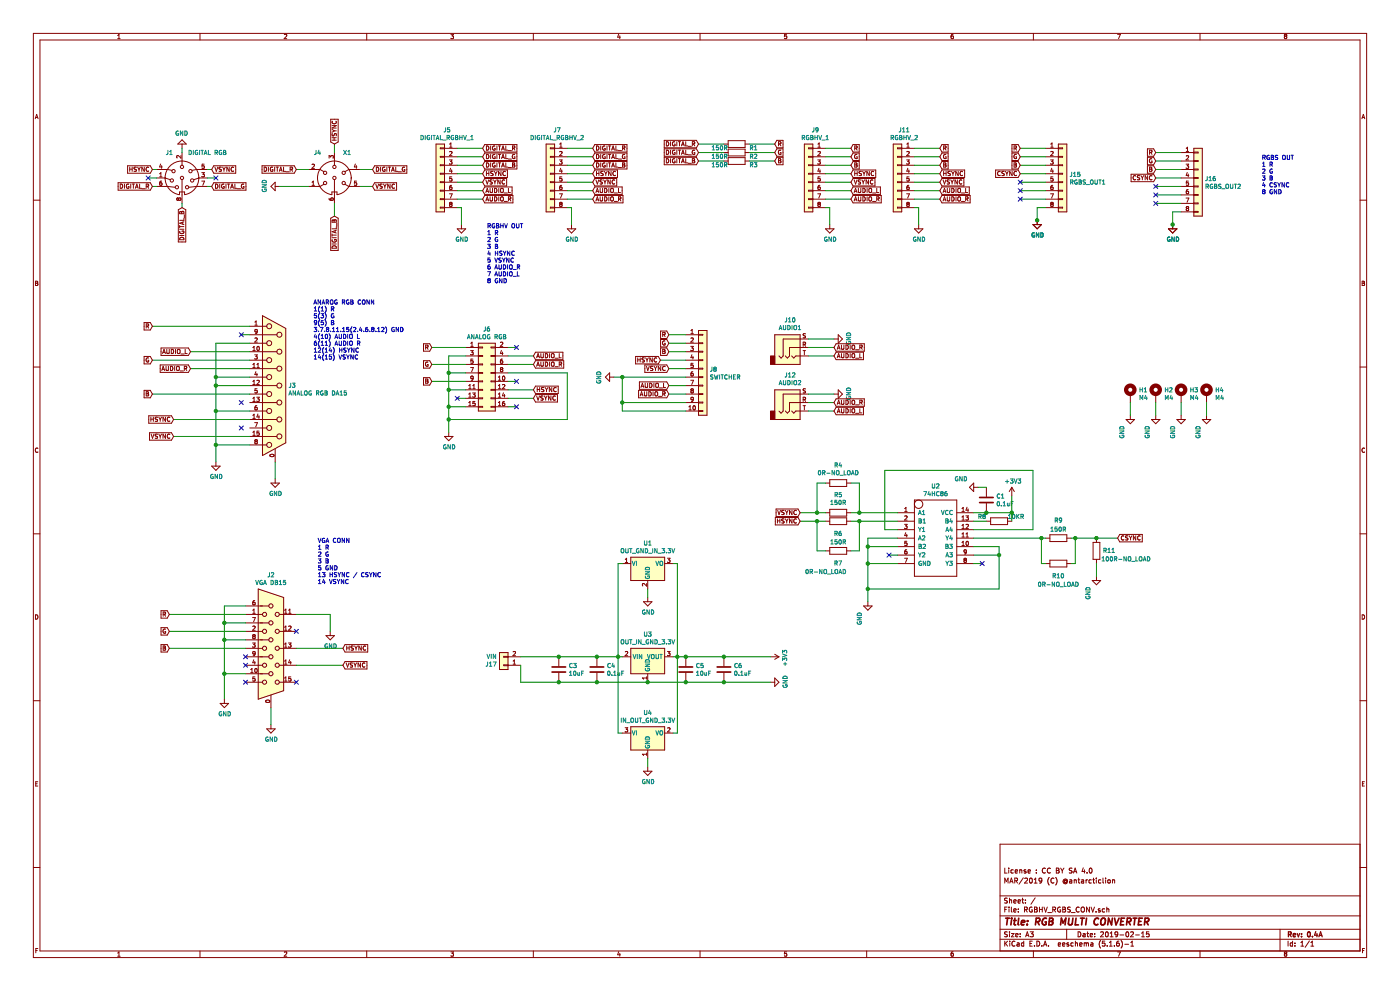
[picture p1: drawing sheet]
EESchema Schematic File Version 4
EELAYER 30 0
EELAYER END
$Descr A3 16535 11693
encoding utf-8
Sheet 1 1
Title "RGB MULTI CONVERTER"
Date "2019-02-15"
Rev "0.4A"
Comp ""
Comment1 "MAR/2019 (C) @antarcticlion"
Comment2 "License : CC BY SA 4.0"
Comment3 ""
Comment4 ""
$EndDescr
$Comp
L Connector_Generic:Conn_01x08 J5
U 1 1
P 5200 2050
F 0 "J5" H 5120 2567 50  0000 C CNN
F 1 "DIGITAL_RGBHV_1" H 5120 2476 50  0000 C CNN
F 2 "Connector_JST:JST_XH_B8B-XH-A_1x08_P2.50mm_Vertical" H 5200 2050 50  0001 C CNN
F 3 "~" H 5200 2050 50  0001 C CNN
	1    5200 2050
	-1   0    0    -1  
$EndComp
Text Notes 5750 3350 0    50   ~ 0
RGBHV OUT\n1 R\n2 G\n3 B\n4 HSYNC\n5 VSYNC\n6 AUDIO_R\n7 AUDIO_L\n8 GND
$Comp
L power:GND #PWR09
U 1 1
P 5450 2650
F 0 "#PWR09" H 5450 2400 50  0001 C CNN
F 1 "GND" H 5455 2477 50  0000 C CNN
F 2 "" H 5450 2650 50  0001 C CNN
F 3 "" H 5450 2650 50  0001 C CNN
	1    5450 2650
	1    0    0    -1  
$EndComp
$Comp
L power:GND #PWR021
U 1 1
P 12250 2600
F 0 "#PWR021" H 12250 2350 50  0001 C CNN
F 1 "GND" H 12255 2427 50  0000 C CNN
F 2 "" H 12250 2600 50  0001 C CNN
F 3 "" H 12250 2600 50  0001 C CNN
	1    12250 2600
	1    0    0    -1  
$EndComp
Wire Wire Line
	5400 2450 5450 2450
Wire Wire Line
	5450 2450 5450 2650
Wire Wire Line
	12350 2450 12250 2450
Wire Wire Line
	12250 2450 12250 2600
Text Notes 3750 6900 0    50   ~ 0
VGA CONN\n1 R\n2 G\n3 B\n5 GND\n13 HSYNC / CSYNC\n14 VSYNC
Text Notes 3700 4250 0    50   ~ 0
ANAROG RGB CONN\n1(1) R\n5(3) G\n9(5) B\n3.7.8.11.15(2.4.6.8.12) GND\n4(10) AUDIO L\n6(11) AUDIO R\n12(14) HSYNC\n14(15) VSYNC
NoConn ~ 5400 4700
NoConn ~ 6100 4800
NoConn ~ 6100 4500
NoConn ~ 6100 4100
$Comp
L Connector_Generic:Conn_02x08_Odd_Even J6
U 1 1
P 5700 4400
F 0 "J6" H 5750 4917 50  0000 C CNN
F 1 "ANALOG RGB" H 5750 4826 50  0000 C CNN
F 2 "Connector_IDC:IDC-Header_2x08_P2.54mm_Vertical" H 5700 4400 50  0001 C CNN
F 3 "~" H 5700 4400 50  0001 C CNN
	1    5700 4400
	1    0    0    -1  
$EndComp
$Comp
L power:GND #PWR08
U 1 1
P 5300 5100
F 0 "#PWR08" H 5300 4850 50  0001 C CNN
F 1 "GND" H 5305 4927 50  0000 C CNN
F 2 "" H 5300 5100 50  0001 C CNN
F 3 "" H 5300 5100 50  0001 C CNN
	1    5300 5100
	1    0    0    -1  
$EndComp
Wire Wire Line
	5300 4400 5300 4600
Wire Wire Line
	5500 4400 5300 4400
Wire Wire Line
	5500 4600 5300 4600
Connection ~ 5300 4600
Wire Wire Line
	5300 4400 5300 4200
Wire Wire Line
	5300 4200 5500 4200
Connection ~ 5300 4400
Wire Wire Line
	5300 4600 5300 4800
$Comp
L Connector_Generic:Conn_01x02 J17
U 1 1
P 5950 7850
F 0 "J17" H 6030 7842 50  0000 L CNN
F 1 "VIN" H 6030 7751 50  0000 L CNN
F 2 "Connector_JST:JST_XH_S2B-XH-A_1x02_P2.50mm_Horizontal" H 5950 7850 50  0001 C CNN
F 3 "~" H 5950 7850 50  0001 C CNN
	1    5950 7850
	-1   0    0    1   
$EndComp
NoConn ~ 2900 8050
Wire Wire Line
	3200 8350 3200 8550
$Comp
L power:GND #PWR05
U 1 1
P 3200 8550
F 0 "#PWR05" H 3200 8300 50  0001 C CNN
F 1 "GND" H 3205 8377 50  0000 C CNN
F 2 "" H 3200 8550 50  0001 C CNN
F 3 "" H 3200 8550 50  0001 C CNN
	1    3200 8550
	1    0    0    -1  
$EndComp
NoConn ~ 3500 8050
NoConn ~ 3500 7450
NoConn ~ 2900 7750
NoConn ~ 2900 7850
Connection ~ 2650 7550
Wire Wire Line
	2900 7550 2650 7550
Wire Wire Line
	2650 7550 2650 7350
Wire Wire Line
	2650 7350 2650 7150
Connection ~ 2650 7350
Wire Wire Line
	2900 7350 2650 7350
Wire Wire Line
	2650 7150 2900 7150
Wire Wire Line
	3500 7250 3900 7250
Wire Wire Line
	3900 7250 3900 7450
$Comp
L power:GND #PWR07
U 1 1
P 3900 7450
F 0 "#PWR07" H 3900 7200 50  0001 C CNN
F 1 "GND" H 3905 7277 50  0000 C CNN
F 2 "" H 3900 7450 50  0001 C CNN
F 3 "" H 3900 7450 50  0001 C CNN
	1    3900 7450
	1    0    0    -1  
$EndComp
Wire Wire Line
	2650 7950 2650 8250
Wire Wire Line
	2650 7950 2650 7550
Connection ~ 2650 7950
Wire Wire Line
	2900 7950 2650 7950
$Comp
L power:GND #PWR03
U 1 1
P 2650 8250
F 0 "#PWR03" H 2650 8000 50  0001 C CNN
F 1 "GND" H 2655 8077 50  0000 C CNN
F 2 "" H 2650 8250 50  0001 C CNN
F 3 "" H 2650 8250 50  0001 C CNN
	1    2650 8250
	1    0    0    -1  
$EndComp
$Comp
L Connector:DB15_Female_HighDensity_MountingHoles J2
U 1 1
P 3200 7650
F 0 "J2" H 3200 8517 50  0000 C CNN
F 1 "VGA DB15" H 3200 8426 50  0000 C CNN
F 2 "ryuk_lib:DB_15F-VGA_L" H 2250 8050 50  0001 C CNN
F 3 " ~" H 2250 8050 50  0001 C CNN
	1    3200 7650
	1    0    0    -1  
$EndComp
Wire Wire Line
	6000 4600 6300 4600
Wire Wire Line
	6000 4700 6300 4700
Wire Wire Line
	5400 2050 5700 2050
Wire Wire Line
	5400 2150 5700 2150
Wire Wire Line
	5400 1950 5700 1950
Wire Wire Line
	5400 1850 5700 1850
Wire Wire Line
	5400 1750 5700 1750
Text GLabel 12050 2050 0    50   Input ~ 0
CSYNC
$Comp
L power:GND #PWR026
U 1 1
P 9100 8050
F 0 "#PWR026" H 9100 7800 50  0001 C CNN
F 1 "GND" H 9105 7877 50  0000 C CNN
F 2 "" H 9100 8050 50  0001 C CNN
F 3 "" H 9100 8050 50  0001 C CNN
	1    9100 8050
	0    -1   -1   0   
$EndComp
Text GLabel 6300 4600 2    50   Input ~ 0
HSYNC
Text GLabel 6300 4700 2    50   Input ~ 0
VSYNC
Text GLabel 5100 4300 0    50   Input ~ 0
G
Text GLabel 5100 4100 0    50   Input ~ 0
R
Text GLabel 5100 4500 0    50   Input ~ 0
B
Wire Wire Line
	5100 4100 5500 4100
Wire Wire Line
	5100 4300 5500 4300
Wire Wire Line
	5100 4500 5500 4500
Text GLabel 5700 1850 2    50   Input ~ 0
DIGITAL_G
Text GLabel 5700 1750 2    50   Input ~ 0
DIGITAL_R
Text GLabel 5700 1950 2    50   Input ~ 0
DIGITAL_B
Text GLabel 5700 2050 2    50   Input ~ 0
HSYNC
Text GLabel 5700 2150 2    50   Input ~ 0
VSYNC
Text GLabel 2000 7250 0    50   Input ~ 0
R
Text GLabel 2000 7450 0    50   Input ~ 0
G
Text GLabel 2000 7650 0    50   Input ~ 0
B
Wire Wire Line
	2000 7650 2900 7650
Wire Wire Line
	2000 7450 2900 7450
Wire Wire Line
	2000 7250 2900 7250
Text GLabel 12050 1850 0    50   Input ~ 0
G
Text GLabel 12050 1750 0    50   Input ~ 0
R
Text GLabel 12050 1950 0    50   Input ~ 0
B
Text GLabel 4050 7650 2    50   Input ~ 0
HSYNC
Text GLabel 4050 7850 2    50   Input ~ 0
VSYNC
Wire Wire Line
	3500 7650 4050 7650
Wire Wire Line
	4050 7850 3500 7850
$Comp
L Connector_Generic:Conn_01x08 J7
U 1 1
P 6500 2050
F 0 "J7" H 6420 2567 50  0000 C CNN
F 1 "DIGITAL_RGBHV_2" H 6420 2476 50  0000 C CNN
F 2 "Connector_JST:JST_XH_B8B-XH-A_1x08_P2.50mm_Vertical" H 6500 2050 50  0001 C CNN
F 3 "~" H 6500 2050 50  0001 C CNN
	1    6500 2050
	-1   0    0    -1  
$EndComp
Wire Wire Line
	6700 2050 7000 2050
Wire Wire Line
	6700 2150 7000 2150
Wire Wire Line
	6700 1950 7000 1950
Wire Wire Line
	6700 1850 7000 1850
Wire Wire Line
	6700 1750 7000 1750
Text GLabel 7000 1850 2    50   Input ~ 0
DIGITAL_G
Text GLabel 7000 1750 2    50   Input ~ 0
DIGITAL_R
Text GLabel 7000 1950 2    50   Input ~ 0
DIGITAL_B
Text GLabel 7000 2050 2    50   Input ~ 0
HSYNC
Text GLabel 7000 2150 2    50   Input ~ 0
VSYNC
$Comp
L Device:R R3
U 1 1
P 8700 1900
F 0 "R3" V 8650 1700 50  0000 C CNN
F 1 "150R" V 8650 2100 50  0000 C CNN
F 2 "Resistor_THT:R_Axial_DIN0207_L6.3mm_D2.5mm_P10.16mm_Horizontal" V 8630 1900 50  0001 C CNN
F 3 "~" H 8700 1900 50  0001 C CNN
	1    8700 1900
	0    -1   -1   0   
$EndComp
$Comp
L Device:R R2
U 1 1
P 8700 1800
F 0 "R2" V 8650 1600 50  0000 C CNN
F 1 "150R" V 8650 2000 50  0000 C CNN
F 2 "Resistor_THT:R_Axial_DIN0207_L6.3mm_D2.5mm_P10.16mm_Horizontal" V 8630 1800 50  0001 C CNN
F 3 "~" H 8700 1800 50  0001 C CNN
	1    8700 1800
	0    -1   -1   0   
$EndComp
$Comp
L Device:R R1
U 1 1
P 8700 1700
F 0 "R1" V 8650 1500 50  0000 C CNN
F 1 "150R" V 8650 1900 50  0000 C CNN
F 2 "Resistor_THT:R_Axial_DIN0207_L6.3mm_D2.5mm_P10.16mm_Horizontal" V 8630 1700 50  0001 C CNN
F 3 "~" H 8700 1700 50  0001 C CNN
	1    8700 1700
	0    -1   -1   0   
$EndComp
Wire Wire Line
	8850 1900 9150 1900
Wire Wire Line
	8850 1800 9150 1800
Wire Wire Line
	8850 1700 9150 1700
Text GLabel 9150 1800 2    50   Input ~ 0
G
Text GLabel 9150 1700 2    50   Input ~ 0
R
Text GLabel 9150 1900 2    50   Input ~ 0
B
Wire Wire Line
	8250 1900 8550 1900
Wire Wire Line
	8250 1800 8550 1800
Wire Wire Line
	8250 1700 8550 1700
Text GLabel 8250 1800 0    50   Input ~ 0
DIGITAL_G
Text GLabel 8250 1700 0    50   Input ~ 0
DIGITAL_R
Text GLabel 8250 1900 0    50   Input ~ 0
DIGITAL_B
$Comp
L power:GND #PWR011
U 1 1
P 6750 2650
F 0 "#PWR011" H 6750 2400 50  0001 C CNN
F 1 "GND" H 6755 2477 50  0000 C CNN
F 2 "" H 6750 2650 50  0001 C CNN
F 3 "" H 6750 2650 50  0001 C CNN
	1    6750 2650
	1    0    0    -1  
$EndComp
Wire Wire Line
	6700 2450 6750 2450
Wire Wire Line
	6750 2450 6750 2650
$Comp
L Connector_Generic:Conn_01x08 J9
U 1 1
P 9550 2050
F 0 "J9" H 9470 2567 50  0000 C CNN
F 1 "RGBHV_1" H 9470 2476 50  0000 C CNN
F 2 "Connector_JST:JST_XH_B8B-XH-A_1x08_P2.50mm_Vertical" H 9550 2050 50  0001 C CNN
F 3 "~" H 9550 2050 50  0001 C CNN
	1    9550 2050
	-1   0    0    -1  
$EndComp
Wire Wire Line
	9750 2050 10050 2050
Wire Wire Line
	9750 2150 10050 2150
Wire Wire Line
	9750 1950 10050 1950
Wire Wire Line
	9750 1850 10050 1850
Wire Wire Line
	9750 1750 10050 1750
Text GLabel 10050 1850 2    50   Input ~ 0
G
Text GLabel 10050 1750 2    50   Input ~ 0
R
Text GLabel 10050 1950 2    50   Input ~ 0
B
Text GLabel 10050 2050 2    50   Input ~ 0
HSYNC
Text GLabel 10050 2150 2    50   Input ~ 0
VSYNC
$Comp
L power:GND #PWR013
U 1 1
P 9800 2650
F 0 "#PWR013" H 9800 2400 50  0001 C CNN
F 1 "GND" H 9805 2477 50  0000 C CNN
F 2 "" H 9800 2650 50  0001 C CNN
F 3 "" H 9800 2650 50  0001 C CNN
	1    9800 2650
	1    0    0    -1  
$EndComp
Wire Wire Line
	9750 2450 9800 2450
Wire Wire Line
	9800 2450 9800 2650
$Comp
L Connector_Generic:Conn_01x08 J15
U 1 1
P 12550 2050
F 0 "J15" H 12630 2042 50  0000 L CNN
F 1 "RGBS_OUT1" H 12630 1951 50  0000 L CNN
F 2 "Connector_JST:JST_XH_B8B-XH-A_1x08_P2.50mm_Vertical" H 12550 2050 50  0001 C CNN
F 3 "~" H 12550 2050 50  0001 C CNN
	1    12550 2050
	1    0    0    -1  
$EndComp
$Comp
L power:GND #PWR020
U 1 1
P 12250 2600
F 0 "#PWR020" H 12250 2350 50  0001 C CNN
F 1 "GND" H 12255 2427 50  0000 C CNN
F 2 "" H 12250 2600 50  0001 C CNN
F 3 "" H 12250 2600 50  0001 C CNN
	1    12250 2600
	1    0    0    -1  
$EndComp
Text Notes 14900 2300 0    50   ~ 0
RGBS OUT\n1 R\n2 G\n3 B\n4 CSYNC\n8 GND
$Comp
L Connector:DIN-6 J4
U 1 1
P 3950 2100
F 0 "J4" H 3750 2400 50  0000 C CNN
F 1 "X1" H 4100 2400 50  0000 C CNN
F 2 "ryuk_lib:DIN_6_PCB" H 3950 2100 50  0001 C CNN
F 3 "http://www.mouser.com/ds/2/18/40_c091_abd_e-75918.pdf" H 3950 2100 50  0001 C CNN
	1    3950 2100
	1    0    0    -1  
$EndComp
$Comp
L Connector:DIN-8 J1
U 1 1
P 2150 2100
F 0 "J1" H 2000 2400 50  0000 C CNN
F 1 "DIGITAL RGB" H 2450 2400 50  0000 C CNN
F 2 "ryuk_lib:DIN 8 PCB" H 2150 2100 50  0001 C CNN
F 3 "http://www.mouser.com/ds/2/18/40_c091_abd_e-75918.pdf" H 2150 2100 50  0001 C CNN
	1    2150 2100
	1    0    0    -1  
$EndComp
Wire Wire Line
	3650 2200 3300 2200
$Comp
L power:GND #PWR04
U 1 1
P 3300 2200
F 0 "#PWR04" H 3300 1950 50  0001 C CNN
F 1 "GND" H 3305 2027 50  0000 C CNN
F 2 "" H 3300 2200 50  0001 C CNN
F 3 "" H 3300 2200 50  0001 C CNN
	1    3300 2200
	0    1    -1   0   
$EndComp
Wire Wire Line
	1800 2200 1850 2200
Wire Wire Line
	2450 2200 2500 2200
Wire Wire Line
	2150 2400 2150 2450
Wire Wire Line
	1850 2000 1800 2000
Wire Wire Line
	2450 2000 2500 2000
NoConn ~ 1750 2100
NoConn ~ 2550 2100
Wire Wire Line
	12050 1750 12350 1750
Wire Wire Line
	12050 1850 12350 1850
Wire Wire Line
	12050 1950 12350 1950
Connection ~ 12250 2600
Wire Wire Line
	12050 2050 12350 2050
Text GLabel 2500 2200 2    50   Input ~ 0
DIGITAL_G
Text GLabel 1800 2200 0    50   Input ~ 0
DIGITAL_R
Text GLabel 2150 2450 3    50   Input ~ 0
DIGITAL_B
Text GLabel 1800 2000 0    50   Input ~ 0
HSYNC
Text GLabel 2500 2000 2    50   Input ~ 0
VSYNC
Text GLabel 3500 2000 0    50   Input ~ 0
DIGITAL_R
Wire Wire Line
	3500 2000 3650 2000
Text GLabel 4400 2000 2    50   Input ~ 0
DIGITAL_G
Text GLabel 3950 2550 3    50   Input ~ 0
DIGITAL_B
Text GLabel 3950 1700 1    50   Input ~ 0
HSYNC
Wire Wire Line
	3950 1800 3950 1700
Wire Wire Line
	4400 2000 4250 2000
Wire Wire Line
	3950 2400 3950 2550
Text GLabel 4400 2200 2    50   Input ~ 0
VSYNC
Wire Wire Line
	4250 2200 4400 2200
$Comp
L Connector_Generic:Conn_01x08 J11
U 1 1
P 10600 2050
F 0 "J11" H 10520 2567 50  0000 C CNN
F 1 "RGBHV_2" H 10520 2476 50  0000 C CNN
F 2 "Connector_JST:JST_XH_B8B-XH-A_1x08_P2.50mm_Vertical" H 10600 2050 50  0001 C CNN
F 3 "~" H 10600 2050 50  0001 C CNN
	1    10600 2050
	-1   0    0    -1  
$EndComp
Wire Wire Line
	10800 2050 11100 2050
Wire Wire Line
	10800 2150 11100 2150
Wire Wire Line
	10800 1950 11100 1950
Wire Wire Line
	10800 1850 11100 1850
Wire Wire Line
	10800 1750 11100 1750
Text GLabel 11100 1850 2    50   Input ~ 0
G
Text GLabel 11100 1750 2    50   Input ~ 0
R
Text GLabel 11100 1950 2    50   Input ~ 0
B
Text GLabel 11100 2050 2    50   Input ~ 0
HSYNC
Text GLabel 11100 2150 2    50   Input ~ 0
VSYNC
$Comp
L power:GND #PWR016
U 1 1
P 10850 2650
F 0 "#PWR016" H 10850 2400 50  0001 C CNN
F 1 "GND" H 10855 2477 50  0000 C CNN
F 2 "" H 10850 2650 50  0001 C CNN
F 3 "" H 10850 2650 50  0001 C CNN
	1    10850 2650
	1    0    0    -1  
$EndComp
Wire Wire Line
	10800 2450 10850 2450
Wire Wire Line
	10850 2450 10850 2650
$Comp
L power:GND #PWR01
U 1 1
P 2150 1750
F 0 "#PWR01" H 2150 1500 50  0001 C CNN
F 1 "GND" H 2155 1577 50  0000 C CNN
F 2 "" H 2150 1750 50  0001 C CNN
F 3 "" H 2150 1750 50  0001 C CNN
	1    2150 1750
	-1   0    0    1   
$EndComp
Wire Wire Line
	2150 1750 2150 1800
$Comp
L power:GND #PWR06
U 1 1
P 3250 5650
F 0 "#PWR06" H 3250 5400 50  0001 C CNN
F 1 "GND" H 3255 5477 50  0000 C CNN
F 2 "" H 3250 5650 50  0001 C CNN
F 3 "" H 3250 5650 50  0001 C CNN
	1    3250 5650
	1    0    0    -1  
$EndComp
Wire Wire Line
	3250 5450 3250 5650
Wire Wire Line
	2950 3850 1800 3850
Wire Wire Line
	1800 4250 2950 4250
Wire Wire Line
	2950 4650 1800 4650
Wire Wire Line
	2950 4050 2550 4050
Wire Wire Line
	2550 4050 2550 4450
Wire Wire Line
	2550 4450 2950 4450
Wire Wire Line
	2550 4850 2950 4850
Connection ~ 2550 4450
Connection ~ 2550 4850
$Comp
L power:GND #PWR02
U 1 1
P 2550 5450
F 0 "#PWR02" H 2550 5200 50  0001 C CNN
F 1 "GND" H 2555 5277 50  0000 C CNN
F 2 "" H 2550 5450 50  0001 C CNN
F 3 "" H 2550 5450 50  0001 C CNN
	1    2550 5450
	1    0    0    -1  
$EndComp
NoConn ~ 2850 3950
NoConn ~ 2850 4750
NoConn ~ 2850 5050
Wire Wire Line
	2550 4850 2550 5250
Wire Wire Line
	2550 4450 2550 4550
Text GLabel 2050 4950 0    50   Input ~ 0
HSYNC
Text GLabel 2050 5150 0    50   Input ~ 0
VSYNC
Text GLabel 1800 4250 0    50   Input ~ 0
G
Text GLabel 1800 3850 0    50   Input ~ 0
R
Text GLabel 1800 4650 0    50   Input ~ 0
B
Wire Wire Line
	2050 4950 2950 4950
Wire Wire Line
	2050 5150 2950 5150
$Comp
L power:GND #PWR023
U 1 1
P 13850 2650
F 0 "#PWR023" H 13850 2400 50  0001 C CNN
F 1 "GND" H 13855 2477 50  0000 C CNN
F 2 "" H 13850 2650 50  0001 C CNN
F 3 "" H 13850 2650 50  0001 C CNN
	1    13850 2650
	1    0    0    -1  
$EndComp
Wire Wire Line
	13950 2500 13850 2500
Wire Wire Line
	13850 2500 13850 2650
$Comp
L Connector_Generic:Conn_01x08 J16
U 1 1
P 14150 2100
F 0 "J16" H 14230 2092 50  0000 L CNN
F 1 "RGBS_OUT2" H 14230 2001 50  0000 L CNN
F 2 "Connector_JST:JST_XH_S8B-XH-A_1x08_P2.50mm_Horizontal" H 14150 2100 50  0001 C CNN
F 3 "~" H 14150 2100 50  0001 C CNN
	1    14150 2100
	1    0    0    -1  
$EndComp
$Comp
L power:GND #PWR024
U 1 1
P 13850 2650
F 0 "#PWR024" H 13850 2400 50  0001 C CNN
F 1 "GND" H 13855 2477 50  0000 C CNN
F 2 "" H 13850 2650 50  0001 C CNN
F 3 "" H 13850 2650 50  0001 C CNN
	1    13850 2650
	1    0    0    -1  
$EndComp
Connection ~ 13850 2650
$Comp
L Device:R R8
U 1 1
P 11800 6150
F 0 "R8" V 11850 6300 50  0000 L CNN
F 1 "10KR" V 11850 5850 50  0000 L CNN
F 2 "Resistor_THT:R_Axial_DIN0207_L6.3mm_D2.5mm_P10.16mm_Horizontal" V 11730 6150 50  0001 C CNN
F 3 "~" H 11800 6150 50  0001 C CNN
	1    11800 6150
	0    -1   -1   0   
$EndComp
$Comp
L power:+3V3 #PWR0101
U 1 1
P 11950 5850
F 0 "#PWR0101" H 11950 5700 50  0001 C CNN
F 1 "+3V3" H 11965 6023 50  0000 C CNN
F 2 "" H 11950 5850 50  0001 C CNN
F 3 "" H 11950 5850 50  0001 C CNN
	1    11950 5850
	1    0    0    -1  
$EndComp
$Comp
L Device:C C1
U 1 1
P 11650 5900
F 0 "C1" H 11765 5946 50  0000 L CNN
F 1 "0.1uF" H 11765 5855 50  0000 L CNN
F 2 "Capacitor_THT:C_Disc_D5.0mm_W2.5mm_P5.00mm" H 11688 5750 50  0001 C CNN
F 3 "~" H 11650 5900 50  0001 C CNN
	1    11650 5900
	1    0    0    -1  
$EndComp
$Comp
L power:GND #PWR0102
U 1 1
P 10250 7100
F 0 "#PWR0102" H 10250 6850 50  0001 C CNN
F 1 "GND" V 10150 6900 50  0000 C CNN
F 2 "" H 10250 7100 50  0001 C CNN
F 3 "" H 10250 7100 50  0001 C CNN
	1    10250 7100
	1    0    0    -1  
$EndComp
Text GLabel 9450 6150 0    50   Input ~ 0
HSYNC
Text GLabel 9450 6050 0    50   Input ~ 0
VSYNC
Wire Wire Line
	10050 6150 10150 6150
Wire Wire Line
	10050 6050 10150 6050
Text GLabel 13200 6350 2    50   Input ~ 0
CSYNC
$Comp
L Regulator_Linear:HT75xx-1-SOT89 U3
U 1 1
P 7650 7850
F 0 "U3" H 7650 8217 50  0000 C CNN
F 1 "OUT_IN_GND_3.3V" H 7650 8126 50  0000 C CNN
F 2 "Package_TO_SOT_THT:TO-220-3_Vertical" H 7650 8175 50  0001 C CIN
F 3 "https://www.holtek.com/documents/10179/116711/HT75xx-1v250.pdf" H 7650 7950 50  0001 C CNN
	1    7650 7850
	1    0    0    -1  
$EndComp
Wire Wire Line
	7350 7750 7300 7750
$Comp
L Device:C C4
U 1 1
P 7050 7900
F 0 "C4" H 7165 7946 50  0000 L CNN
F 1 "0.1uF" H 7165 7855 50  0000 L CNN
F 2 "Capacitor_THT:C_Disc_D5.0mm_W2.5mm_P5.00mm" H 7088 7750 50  0001 C CNN
F 3 "~" H 7050 7900 50  0001 C CNN
	1    7050 7900
	1    0    0    -1  
$EndComp
Connection ~ 7050 7750
Wire Wire Line
	7050 7750 6600 7750
$Comp
L Device:C C3
U 1 1
P 6600 7900
F 0 "C3" H 6715 7946 50  0000 L CNN
F 1 "10uF" H 6715 7855 50  0000 L CNN
F 2 "Capacitor_THT:C_Disc_D5.0mm_W2.5mm_P5.00mm" H 6638 7750 50  0001 C CNN
F 3 "~" H 6600 7900 50  0001 C CNN
	1    6600 7900
	1    0    0    -1  
$EndComp
Connection ~ 6600 7750
Wire Wire Line
	6600 7750 6150 7750
$Comp
L Device:C C6
U 1 1
P 8550 7900
F 0 "C6" H 8665 7946 50  0000 L CNN
F 1 "0.1uF" H 8665 7855 50  0000 L CNN
F 2 "Capacitor_THT:C_Disc_D5.0mm_W2.5mm_P5.00mm" H 8588 7750 50  0001 C CNN
F 3 "~" H 8550 7900 50  0001 C CNN
	1    8550 7900
	1    0    0    -1  
$EndComp
$Comp
L Device:C C5
U 1 1
P 8100 7900
F 0 "C5" H 8215 7946 50  0000 L CNN
F 1 "10uF" H 8215 7855 50  0000 L CNN
F 2 "Capacitor_THT:C_Disc_D5.0mm_W2.5mm_P5.00mm" H 8138 7750 50  0001 C CNN
F 3 "~" H 8100 7900 50  0001 C CNN
	1    8100 7900
	1    0    0    -1  
$EndComp
Wire Wire Line
	7950 7750 8000 7750
Connection ~ 8100 7750
Wire Wire Line
	8100 7750 8550 7750
Connection ~ 8550 7750
Wire Wire Line
	8550 7750 9100 7750
Wire Wire Line
	9100 8050 8550 8050
Wire Wire Line
	6150 8050 6150 7850
Connection ~ 6600 8050
Wire Wire Line
	6600 8050 6150 8050
Connection ~ 7050 8050
Wire Wire Line
	7050 8050 6600 8050
Connection ~ 7650 8050
Wire Wire Line
	7650 8050 7050 8050
Connection ~ 8100 8050
Wire Wire Line
	8100 8050 7650 8050
Connection ~ 8550 8050
Wire Wire Line
	8550 8050 8100 8050
$Comp
L power:+3V3 #PWR0104
U 1 1
P 9100 7750
F 0 "#PWR0104" H 9100 7600 50  0001 C CNN
F 1 "+3V3" H 9115 7923 50  0000 C CNN
F 2 "" H 9100 7750 50  0001 C CNN
F 3 "" H 9100 7750 50  0001 C CNN
	1    9100 7750
	0    1    1    0   
$EndComp
Text GLabel 7900 4050 0    50   Input ~ 0
G
Text GLabel 7900 3950 0    50   Input ~ 0
R
Text GLabel 7900 4150 0    50   Input ~ 0
B
Wire Wire Line
	7900 3950 8100 3950
Wire Wire Line
	7900 4050 8100 4050
Wire Wire Line
	7900 4150 8100 4150
Wire Wire Line
	8100 4250 7800 4250
Wire Wire Line
	8100 4350 7900 4350
Text GLabel 7800 4250 0    50   Input ~ 0
HSYNC
Text GLabel 7900 4350 0    50   Input ~ 0
VSYNC
$Comp
L power:GND #PWR0105
U 1 1
P 7250 4450
F 0 "#PWR0105" H 7250 4200 50  0001 C CNN
F 1 "GND" H 7255 4277 50  0000 C CNN
F 2 "" H 7250 4450 50  0001 C CNN
F 3 "" H 7250 4450 50  0001 C CNN
	1    7250 4450
	0    1    1    0   
$EndComp
Wire Wire Line
	8100 4450 7350 4450
Wire Wire Line
	6100 4100 6000 4100
Wire Wire Line
	6100 4500 6000 4500
Wire Wire Line
	6100 4800 6000 4800
Wire Wire Line
	5400 4700 5500 4700
$Comp
L Device:R R5
U 1 1
P 9900 6050
F 0 "R5" V 10107 6050 50  0000 C CNN
F 1 "150R" V 10016 6050 50  0000 C CNN
F 2 "Resistor_THT:R_Axial_DIN0207_L6.3mm_D2.5mm_P10.16mm_Horizontal" V 9830 6050 50  0001 C CNN
F 3 "~" H 9900 6050 50  0001 C CNN
	1    9900 6050
	0    -1   -1   0   
$EndComp
$Comp
L Device:R R6
U 1 1
P 9900 6150
F 0 "R6" V 9750 6100 50  0000 L CNN
F 1 "150R" V 9650 6050 50  0000 L CNN
F 2 "Resistor_THT:R_Axial_DIN0207_L6.3mm_D2.5mm_P10.16mm_Horizontal" V 9830 6150 50  0001 C CNN
F 3 "~" H 9900 6150 50  0001 C CNN
	1    9900 6150
	0    -1   -1   0   
$EndComp
Wire Wire Line
	9450 6050 9650 6050
Wire Wire Line
	9450 6150 9650 6150
Wire Wire Line
	12350 6350 12300 6350
Wire Wire Line
	12650 6350 12700 6350
$Comp
L Device:R R10
U 1 1
P 12500 6650
F 0 "R10" V 12350 6650 50  0000 C CNN
F 1 "0R-NO_LOAD" V 12250 6650 50  0000 C CNN
F 2 "Resistor_THT:R_Axial_DIN0207_L6.3mm_D2.5mm_P10.16mm_Horizontal" V 12430 6650 50  0001 C CNN
F 3 "~" H 12500 6650 50  0001 C CNN
	1    12500 6650
	0    -1   -1   0   
$EndComp
$Comp
L Device:R R7
U 1 1
P 9900 6500
F 0 "R7" V 9750 6450 50  0000 L CNN
F 1 "0R-NO_LOAD" V 9650 6400 50  0000 L CNN
F 2 "Resistor_THT:R_Axial_DIN0207_L6.3mm_D2.5mm_P10.16mm_Horizontal" V 9830 6500 50  0001 C CNN
F 3 "~" H 9900 6500 50  0001 C CNN
	1    9900 6500
	0    -1   -1   0   
$EndComp
$Comp
L Device:R R4
U 1 1
P 9900 5700
F 0 "R4" V 10107 5700 50  0000 C CNN
F 1 "0R-NO_LOAD" V 10016 5700 50  0000 C CNN
F 2 "Resistor_THT:R_Axial_DIN0207_L6.3mm_D2.5mm_P10.16mm_Horizontal" V 9830 5700 50  0001 C CNN
F 3 "~" H 9900 5700 50  0001 C CNN
	1    9900 5700
	0    -1   -1   0   
$EndComp
Wire Wire Line
	9650 6050 9650 5700
Wire Wire Line
	9650 5700 9750 5700
Connection ~ 9650 6050
Wire Wire Line
	9650 6050 9750 6050
Wire Wire Line
	10050 5700 10150 5700
Wire Wire Line
	10150 5700 10150 6050
Connection ~ 10150 6050
Wire Wire Line
	9650 6150 9650 6500
Wire Wire Line
	9650 6500 9750 6500
Connection ~ 9650 6150
Wire Wire Line
	9650 6150 9750 6150
Wire Wire Line
	10150 6150 10150 6500
Wire Wire Line
	10150 6500 10050 6500
Connection ~ 10150 6150
Wire Wire Line
	12350 6650 12300 6650
Wire Wire Line
	12300 6650 12300 6350
Connection ~ 12300 6350
Wire Wire Line
	12650 6650 12700 6650
Wire Wire Line
	12700 6650 12700 6350
Connection ~ 12700 6350
Wire Wire Line
	12700 6350 12950 6350
Wire Wire Line
	2450 2100 2550 2100
Wire Wire Line
	1750 2100 1850 2100
Text GLabel 5700 2250 2    50   Input ~ 0
AUDIO_L
Text GLabel 5700 2350 2    50   Input ~ 0
AUDIO_R
Wire Wire Line
	5700 2250 5400 2250
Wire Wire Line
	5400 2350 5700 2350
Text GLabel 7000 2250 2    50   Input ~ 0
AUDIO_L
Text GLabel 7000 2350 2    50   Input ~ 0
AUDIO_R
Wire Wire Line
	7000 2250 6700 2250
Wire Wire Line
	6700 2350 7000 2350
Text GLabel 10050 2250 2    50   Input ~ 0
AUDIO_L
Text GLabel 10050 2350 2    50   Input ~ 0
AUDIO_R
Wire Wire Line
	10050 2250 9750 2250
Wire Wire Line
	9750 2350 10050 2350
Text GLabel 11100 2250 2    50   Input ~ 0
AUDIO_L
Text GLabel 11100 2350 2    50   Input ~ 0
AUDIO_R
Wire Wire Line
	11100 2250 10800 2250
Wire Wire Line
	10800 2350 11100 2350
Wire Wire Line
	12350 2150 12050 2150
Wire Wire Line
	12050 2250 12350 2250
Wire Wire Line
	12350 2350 12050 2350
Text GLabel 13650 2100 0    50   Input ~ 0
CSYNC
Wire Wire Line
	13650 2100 13950 2100
Wire Wire Line
	13950 2200 13650 2200
Wire Wire Line
	13650 2300 13950 2300
Wire Wire Line
	13950 2400 13650 2400
Text GLabel 13650 1900 0    50   Input ~ 0
G
Text GLabel 13650 1800 0    50   Input ~ 0
R
Text GLabel 13650 2000 0    50   Input ~ 0
B
Wire Wire Line
	13650 1800 13950 1800
Wire Wire Line
	13650 1900 13950 1900
Wire Wire Line
	13650 2000 13950 2000
Text GLabel 7900 4550 0    50   Input ~ 0
AUDIO_L
Text GLabel 7900 4650 0    50   Input ~ 0
AUDIO_R
Wire Wire Line
	7900 4550 8100 4550
Wire Wire Line
	8100 4650 7900 4650
Text GLabel 2250 4150 0    50   Input ~ 0
AUDIO_L
Text GLabel 2250 4350 0    50   Input ~ 0
AUDIO_R
Wire Wire Line
	2950 4350 2250 4350
Wire Wire Line
	2250 4150 2950 4150
$Comp
L Connector:DB15_Female_MountingHoles J3
U 1 1
P 3250 4550
F 0 "J3" H 3405 4553 50  0000 L CNN
F 1 "ANALOG RGB DA15" H 3405 4462 50  0000 L CNN
F 2 "Connector_Dsub:DSUB-15_Female_Horizontal_P2.77x2.84mm_EdgePinOffset4.94mm_Housed_MountingHolesOffset7.48mm" H 3250 4550 50  0001 C CNN
F 3 " ~" H 3250 4550 50  0001 C CNN
	1    3250 4550
	1    0    0    -1  
$EndComp
Wire Wire Line
	2950 3950 2850 3950
Wire Wire Line
	2950 5250 2550 5250
Connection ~ 2550 5250
Wire Wire Line
	2550 5250 2550 5450
Wire Wire Line
	2950 4550 2550 4550
Connection ~ 2550 4550
Wire Wire Line
	2550 4550 2550 4850
$Comp
L Connector:AudioJack3 J10
U 1 1
P 9350 4100
F 0 "J10" H 9332 4425 50  0000 C CNN
F 1 "AUDIO1" H 9332 4334 50  0000 C CNN
F 2 "ryuk_lib:PJ-3900-04" H 9350 4100 50  0001 C CNN
F 3 "~" H 9350 4100 50  0001 C CNN
	1    9350 4100
	1    0    0    -1  
$EndComp
$Comp
L Connector:AudioJack3 J12
U 1 1
P 9350 4750
F 0 "J12" H 9332 5075 50  0000 C CNN
F 1 "AUDIO2" H 9332 4984 50  0000 C CNN
F 2 "ryuk_lib:PJ-3900-04" H 9350 4750 50  0001 C CNN
F 3 "~" H 9350 4750 50  0001 C CNN
	1    9350 4750
	1    0    0    -1  
$EndComp
Text GLabel 9850 4200 2    50   Input ~ 0
AUDIO_L
Text GLabel 9850 4100 2    50   Input ~ 0
AUDIO_R
Wire Wire Line
	9850 4200 9550 4200
Wire Wire Line
	9550 4100 9850 4100
$Comp
L power:GND #PWR0106
U 1 1
P 9850 4000
F 0 "#PWR0106" H 9850 3750 50  0001 C CNN
F 1 "GND" H 9855 3827 50  0000 C CNN
F 2 "" H 9850 4000 50  0001 C CNN
F 3 "" H 9850 4000 50  0001 C CNN
	1    9850 4000
	0    -1   -1   0   
$EndComp
Wire Wire Line
	9550 4000 9850 4000
Text GLabel 9850 4850 2    50   Input ~ 0
AUDIO_L
Text GLabel 9850 4750 2    50   Input ~ 0
AUDIO_R
Wire Wire Line
	9850 4850 9550 4850
Wire Wire Line
	9550 4750 9850 4750
$Comp
L power:GND #PWR0107
U 1 1
P 9850 4650
F 0 "#PWR0107" H 9850 4400 50  0001 C CNN
F 1 "GND" H 9855 4477 50  0000 C CNN
F 2 "" H 9850 4650 50  0001 C CNN
F 3 "" H 9850 4650 50  0001 C CNN
	1    9850 4650
	0    -1   -1   0   
$EndComp
Wire Wire Line
	9550 4650 9850 4650
Text GLabel 6300 4200 2    50   Input ~ 0
AUDIO_L
Text GLabel 6300 4300 2    50   Input ~ 0
AUDIO_R
Wire Wire Line
	6300 4200 6000 4200
Wire Wire Line
	6000 4300 6300 4300
Wire Wire Line
	5500 4800 5300 4800
Connection ~ 5300 4800
Wire Wire Line
	5300 4800 5300 4950
Wire Wire Line
	6000 4400 6700 4400
Wire Wire Line
	6700 4400 6700 4950
Wire Wire Line
	6700 4950 5300 4950
Connection ~ 5300 4950
Wire Wire Line
	5300 4950 5300 5100
$Comp
L Connector_Generic:Conn_01x10 J8
U 1 1
P 8300 4350
F 0 "J8" H 8380 4342 50  0000 L CNN
F 1 "SWITCHER" H 8380 4251 50  0000 L CNN
F 2 "Connector_IDC:IDC-Header_2x05_P2.54mm_Vertical" H 8300 4350 50  0001 C CNN
F 3 "~" H 8300 4350 50  0001 C CNN
	1    8300 4350
	1    0    0    -1  
$EndComp
Wire Wire Line
	8100 4750 7350 4750
Wire Wire Line
	7350 4750 7350 4450
Connection ~ 7350 4450
Wire Wire Line
	7350 4450 7250 4450
Wire Wire Line
	8100 4850 7350 4850
Wire Wire Line
	7350 4850 7350 4750
Connection ~ 7350 4750
$Comp
L Device:R R9
U 1 1
P 12500 6350
F 0 "R9" V 12707 6350 50  0000 C CNN
F 1 "150R" V 12600 6350 50  0000 C CNN
F 2 "Resistor_THT:R_Axial_DIN0207_L6.3mm_D2.5mm_P10.16mm_Horizontal" V 12430 6350 50  0001 C CNN
F 3 "~" H 12500 6350 50  0001 C CNN
	1    12500 6350
	0    -1   -1   0   
$EndComp
$Comp
L Device:R R11
U 1 1
P 12950 6500
F 0 "R11" H 12800 6500 50  0000 C CNN
F 1 "100R-NO_LOAD" H 12600 6600 50  0000 C CNN
F 2 "Resistor_THT:R_Axial_DIN0207_L6.3mm_D2.5mm_P10.16mm_Horizontal" V 12880 6500 50  0001 C CNN
F 3 "~" H 12950 6500 50  0001 C CNN
	1    12950 6500
	-1   0    0    1   
$EndComp
Connection ~ 12950 6350
Wire Wire Line
	12950 6350 13200 6350
Wire Wire Line
	12950 6650 12950 6800
$Comp
L power:GND #PWR010
U 1 1
P 12950 6800
F 0 "#PWR010" H 12950 6550 50  0001 C CNN
F 1 "GND" V 12850 6600 50  0000 C CNN
F 2 "" H 12950 6800 50  0001 C CNN
F 3 "" H 12950 6800 50  0001 C CNN
	1    12950 6800
	1    0    0    -1  
$EndComp
$Comp
L ryuk_lib:74HC86-ryuk_org-RGBHV_RGBS_CONV-rescue-RGBHV_RGBS_CONV-rescue U2
U 1 1
P 11050 5900
F 0 "U2" H 11050 6065 50  0000 C CNN
F 1 "74HC86" H 11050 5974 50  0000 C CNN
F 2 "Package_DIP:DIP-14_W7.62mm" H 11050 5900 50  0001 C CNN
F 3 "" H 11050 5900 50  0001 C CNN
	1    11050 5900
	1    0    0    -1  
$EndComp
Wire Wire Line
	10150 6050 10600 6050
Wire Wire Line
	10150 6150 10600 6150
Wire Wire Line
	10600 6250 10450 6250
Wire Wire Line
	10450 6250 10450 5550
Wire Wire Line
	10450 5550 12200 5550
Wire Wire Line
	12200 5550 12200 6250
Wire Wire Line
	12200 6250 11500 6250
Wire Wire Line
	11650 6050 11500 6050
Wire Wire Line
	11950 6050 11950 5850
Wire Wire Line
	10600 6350 10250 6350
Wire Wire Line
	10250 6350 10250 6450
Wire Wire Line
	10600 6450 10250 6450
Connection ~ 10250 6450
Wire Wire Line
	10250 6450 10250 6650
Wire Wire Line
	10600 6550 10500 6550
Wire Wire Line
	10600 6650 10250 6650
Connection ~ 10250 6650
Wire Wire Line
	10250 6650 10250 6950
Wire Wire Line
	11500 6650 11600 6650
NoConn ~ 11600 6650
NoConn ~ 10500 6550
Wire Wire Line
	11500 6450 11800 6450
Wire Wire Line
	11800 6450 11800 6550
Wire Wire Line
	11800 6950 10250 6950
Connection ~ 10250 6950
Wire Wire Line
	10250 6950 10250 7100
Wire Wire Line
	11500 6550 11800 6550
Connection ~ 11800 6550
Wire Wire Line
	11800 6550 11800 6950
Wire Wire Line
	11500 6350 12300 6350
$Comp
L Regulator_Linear:LM7805_TO220 U1
U 1 1
P 7650 6650
F 0 "U1" H 7650 6892 50  0000 C CNN
F 1 "OUT_GND_IN_3.3V" H 7650 6801 50  0000 C CNN
F 2 "Package_TO_SOT_THT:TO-220-3_Vertical" H 7650 6875 50  0001 C CIN
F 3 "http://www.fairchildsemi.com/ds/LM/LM7805.pdf" H 7650 6600 50  0001 C CNN
	1    7650 6650
	1    0    0    -1  
$EndComp
Wire Wire Line
	7300 7750 7300 6650
Wire Wire Line
	7300 6650 7350 6650
Connection ~ 7300 7750
Wire Wire Line
	7300 7750 7050 7750
Wire Wire Line
	8000 7750 8000 6650
Wire Wire Line
	8000 6650 7950 6650
Connection ~ 8000 7750
Wire Wire Line
	8000 7750 8100 7750
$Comp
L power:GND #PWR012
U 1 1
P 7650 7050
F 0 "#PWR012" H 7650 6800 50  0001 C CNN
F 1 "GND" H 7655 6877 50  0000 C CNN
F 2 "" H 7650 7050 50  0001 C CNN
F 3 "" H 7650 7050 50  0001 C CNN
	1    7650 7050
	1    0    0    -1  
$EndComp
Wire Wire Line
	7650 6950 7650 7050
$Comp
L Mechanical:MountingHole_Pad H1
U 1 1
P 13350 4650
F 0 "H1" H 13450 4699 50  0000 L CNN
F 1 "M4" H 13450 4608 50  0000 L CNN
F 2 "MountingHole:MountingHole_4.3mm_M4_Pad" H 13350 4650 50  0001 C CNN
F 3 "~" H 13350 4650 50  0001 C CNN
	1    13350 4650
	1    0    0    -1  
$EndComp
Wire Wire Line
	13350 4750 13350 4900
$Comp
L power:GND #PWR014
U 1 1
P 13350 4900
F 0 "#PWR014" H 13350 4650 50  0001 C CNN
F 1 "GND" V 13250 4700 50  0000 C CNN
F 2 "" H 13350 4900 50  0001 C CNN
F 3 "" H 13350 4900 50  0001 C CNN
	1    13350 4900
	1    0    0    -1  
$EndComp
$Comp
L Mechanical:MountingHole_Pad H2
U 1 1
P 13650 4650
F 0 "H2" H 13750 4699 50  0000 L CNN
F 1 "M4" H 13750 4608 50  0000 L CNN
F 2 "MountingHole:MountingHole_4.3mm_M4_Pad" H 13650 4650 50  0001 C CNN
F 3 "~" H 13650 4650 50  0001 C CNN
	1    13650 4650
	1    0    0    -1  
$EndComp
Wire Wire Line
	13650 4750 13650 4900
$Comp
L power:GND #PWR015
U 1 1
P 13650 4900
F 0 "#PWR015" H 13650 4650 50  0001 C CNN
F 1 "GND" V 13550 4700 50  0000 C CNN
F 2 "" H 13650 4900 50  0001 C CNN
F 3 "" H 13650 4900 50  0001 C CNN
	1    13650 4900
	1    0    0    -1  
$EndComp
$Comp
L Mechanical:MountingHole_Pad H3
U 1 1
P 13950 4650
F 0 "H3" H 14050 4699 50  0000 L CNN
F 1 "M4" H 14050 4608 50  0000 L CNN
F 2 "MountingHole:MountingHole_4.3mm_M4_Pad" H 13950 4650 50  0001 C CNN
F 3 "~" H 13950 4650 50  0001 C CNN
	1    13950 4650
	1    0    0    -1  
$EndComp
Wire Wire Line
	13950 4750 13950 4900
$Comp
L power:GND #PWR017
U 1 1
P 13950 4900
F 0 "#PWR017" H 13950 4650 50  0001 C CNN
F 1 "GND" V 13850 4700 50  0000 C CNN
F 2 "" H 13950 4900 50  0001 C CNN
F 3 "" H 13950 4900 50  0001 C CNN
	1    13950 4900
	1    0    0    -1  
$EndComp
$Comp
L Mechanical:MountingHole_Pad H4
U 1 1
P 14250 4650
F 0 "H4" H 14350 4699 50  0000 L CNN
F 1 "M4" H 14350 4608 50  0000 L CNN
F 2 "MountingHole:MountingHole_4.3mm_M4_Pad" H 14250 4650 50  0001 C CNN
F 3 "~" H 14250 4650 50  0001 C CNN
	1    14250 4650
	1    0    0    -1  
$EndComp
Wire Wire Line
	14250 4750 14250 4900
$Comp
L power:GND #PWR018
U 1 1
P 14250 4900
F 0 "#PWR018" H 14250 4650 50  0001 C CNN
F 1 "GND" V 14150 4700 50  0000 C CNN
F 2 "" H 14250 4900 50  0001 C CNN
F 3 "" H 14250 4900 50  0001 C CNN
	1    14250 4900
	1    0    0    -1  
$EndComp
Wire Wire Line
	11650 6150 11500 6150
Wire Wire Line
	11650 6050 11950 6050
Wire Wire Line
	11950 6050 11950 6150
Connection ~ 11650 6050
Connection ~ 11950 6050
Wire Wire Line
	11650 5750 11550 5750
$Comp
L power:GND #PWR0103
U 1 1
P 11550 5750
F 0 "#PWR0103" H 11550 5500 50  0001 C CNN
F 1 "GND" V 11450 5550 50  0000 C CNN
F 2 "" H 11550 5750 50  0001 C CNN
F 3 "" H 11550 5750 50  0001 C CNN
	1    11550 5750
	0    1    1    0   
$EndComp
$Comp
L Regulator_Linear:LM1117-3.3 U4
U 1 1
P 7650 8650
F 0 "U4" H 7650 8892 50  0000 C CNN
F 1 "IN_OUT_GND_3.3V" H 7650 8801 50  0000 C CNN
F 2 "Package_TO_SOT_THT:TO-220-3_Vertical" H 7650 8650 50  0001 C CNN
F 3 "http://www.ti.com/lit/ds/symlink/lm1117.pdf" H 7650 8650 50  0001 C CNN
	1    7650 8650
	1    0    0    -1  
$EndComp
Wire Wire Line
	7300 7750 7300 8650
Wire Wire Line
	8000 7750 8000 8650
Wire Wire Line
	8000 8650 7950 8650
Wire Wire Line
	7350 8650 7300 8650
$Comp
L power:GND #PWR0108
U 1 1
P 7650 9050
F 0 "#PWR0108" H 7650 8800 50  0001 C CNN
F 1 "GND" H 7655 8877 50  0000 C CNN
F 2 "" H 7650 9050 50  0001 C CNN
F 3 "" H 7650 9050 50  0001 C CNN
	1    7650 9050
	1    0    0    -1  
$EndComp
Wire Wire Line
	7650 8950 7650 9050
NoConn ~ 12050 2150
NoConn ~ 12050 2250
NoConn ~ 12050 2350
NoConn ~ 13650 2200
NoConn ~ 13650 2300
NoConn ~ 13650 2400
$EndSCHEMATC
